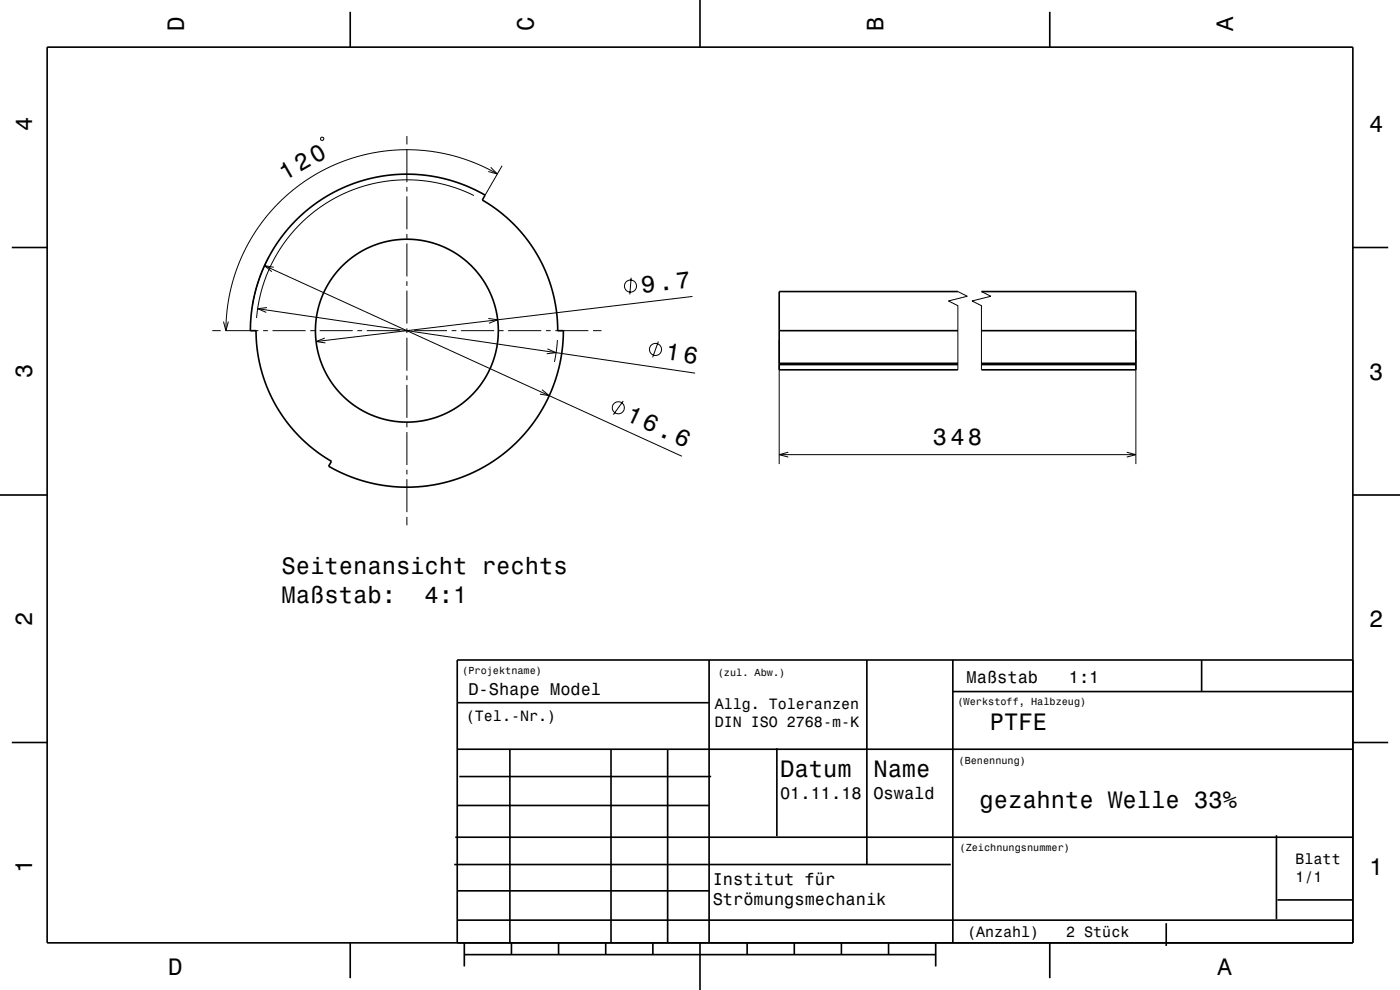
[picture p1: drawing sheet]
<svg xmlns="http://www.w3.org/2000/svg" width="297mm" height="210mm" viewBox="0 0 297 210" stroke-linecap="round" stroke-linejoin="round" font-family="sans-serif">
<g fill="none" stroke="#000" stroke-width=".21">
<path d="M68.1 29.2h.5v.5h-.5zM86.3 28.9v1.7M86.3 31.6v7M86.3 39.6v1M104.1 35.5l1.4 1.4-1.9-.5M105.5 36.9l-4.2-2.1-5-1.7-5.1-1-5.3-.3-5 .3-4.9 1.1-4.4 1.5-4.7 2.3-4.2 2.9-3.7 3.3-3.4 4-2.5 3.7-2.2 4.5-1.6 4.7-1.1 5.2-.3 4.8M106.5 35.2l-3.6 6.2M56.1 56.4l88.5 40.4M57 54.6l-1.2 2.4-1 2.6-1.2 5M58.1 56.7l-2-.3 1.6 1.2M86.3 41.6v7M86.3 49.6v1"/>
<path d="M86.3 51.6v7M86.3 59.6v1M100.6 41.5l-3.7-1.6-3.6-1-4-.6-3.7-.1-4 .3-3.7 .8-3.5 1.2-3.6 1.7-3.2 2-3.1 2.5-2.7 2.9-2.4 3.2-2 3.5-1.4 3.5-1 3.9-.6 3.8M133.9 58.9l-.3 3.6M45 70.1h1.8M47.4 68.2l.5 1.9 .5-1.9M47.8 70.1h7M54.7 65.5l92.8 13.7M55.8 70.1h1M56.6 65.2l-1.9 .3 1.8 .8M57.8 70.1h7M65.8 70.1h1"/>
<path d="M67.8 70.1h7M68.9 71.7l-1.8 .7 1.9 .3M75.8 70.1h1M77.8 70.1h7M85.8 70.1h1M86.3 61.6v7M86.3 69.6v1M86.3 71.6v7M86.3 79.6v1M87.8 70.1h7M95.8 70.1h1M97.8 70.1h7"/>
<path d="M103.6 67.6l2 .2-1.9 .8M105.8 70.1h1M107.8 70.1h7M115.8 70.1h1M116.1 74l1.9 .8-2 .2M117.8 70.1h7M118.3 72.1l-.7 4.7M125.8 70.1h1.8M139.7 72.4l-1.2 3.4M146.9 62.9l-79.8 9.5M165.3 72.1v26.3M203.2 61.8l2 1-4 1 2 1v13.6"/>
<path d="M208.2 61.8l2 1-4 1 2 1v13.6M241 72.1v26.3M86.3 81.6v7M86.3 89.6v1M86.3 91.6v7M86.3 99.6v1M115 82.7l1.5 1.2-2-.3M132.2 85.1l-2.1 2.8M165.3 96.4h75.7M167.2 95.9l-1.9 .5 1.9 .6M239 95.9l2 .5-2 .6M86.3 101.6v7"/>
<path d="M86.3 109.6v1.8"/>
<circle cx="133.8" cy="60.7" r="1.28"/>
<circle cx="139.1" cy="74.1" r="1.28"/>
<circle cx="131.2" cy="86.5" r="1.28"/>
</g>
<g fill="none" stroke="#000" stroke-width=".35">
<path d="M10 10h277v190h-277zM74.3 2.5v7.5M148.5 0v10M222.7 2.5v7.5M2.5 52.5h7.5M62.8 46.7l2-1.9 2.2-1.7 4.5-2.7 4.9-1.9 2.6-.7 2.7-.5 3-.3h3l5.2 .6 5 1.4 2.8 1.2 2.2 1.2-.6 1 3.6 2.4 3 2.6 2.6 3 2.5 3.7 1.9 3.9 1.4 4 .7 3.9 .3 4.2h1.2l-.1 3.3-.5 3.2-.8 3.2-1.1 3-1.4 3-1.7 2.8-1.9 2.6-2.4 2.6-3.8 3.2-2.3 1.5-2.6 1.5-4.9 1.9-2.4 .6-2.9 .6-2.8 .2h-2.7l-5.2-.6-2.9-.7-2.4-.8-2.5-1-2.5-1.3 .6-1-3.7-2.6-3-2.6-2.8-3.2-2.2-3.4-2-4-1.2-3.8-.8-4.2-.3-4h-1.2l.2-3 .5-3.4 .7-3.2 1.1-3.1 1.4-2.9 1.7-2.8 2.1-2.8zM287 52.5h7.5M165.3 77.1h37.9M165.3 77.3h37.9M165.3 70.1h37.9M203.2 61.8h-37.9v16.6h37.9M208.2 77.1h32.8"/>
<path d="M208.2 61.8h32.8v16.6h-32.8M208.2 77.3h32.8M208.2 70.1h32.8M0 105h10M287 105h10M150.4 140v60M183.9 140v43.4M202.1 140v60M254.9 140v6.7M287 140h-190v60M2.5 157.5h7.5M97 158.9h190"/>
<path d="M97 149.1h53.4M108.2 158.9v41.1M129.6 158.9v41.1M141.6 158.9v41.1M164.8 158.7v18.7M202.1 146.7h84.9M287 157.5h7.5M96.6 177.6h190.4M97 170.9h53.4M97.4 164.7h53.5M270.8 177.2v17.8M96.4 183.4h105.3"/>
<path d="M97 195.2h190M97 189h53.4M247.4 195.8v4.8M271 190.9h16M74.3 200v7.5M98.5 202.5h100M98.5 200v5M108.5 200v2.5M118.5 200v2.5M128.5 200v2.5M138.5 200v2.5M148.5 200v10"/>
<path d="M158.5 200v2.5M168.5 200v2.5M178.5 200v2.5M188.5 200v2.5M198.5 200v5M222.7 200v7.5"/>
<circle cx="86.3" cy="70.1" r="19.4"/>
</g>
<g font-size="5.1">
<text x="60.5" y="38.4" transform="rotate(-30 60.5 38.4)">120</text>
<text x="141.1" y="76.2" transform="rotate(9 141.1 76.2)">16</text>
<text x="132.5" y="89" transform="rotate(25 132.5 89)">16.6</text>
</g>
<g font-size="5">
<text x="39" y="6.5" transform="rotate(-90 39 6.5)">D</text>
<text x="113.2" y="6.5" transform="rotate(-90 113.2 6.5)">C</text>
<text x="187.4" y="6.5" transform="rotate(-90 187.4 6.5)">B</text>
<text x="261.6" y="6.5" transform="rotate(-90 261.6 6.5)">A</text>
<text x="6.8" y="27.8" transform="rotate(-90 6.8 27.8)">4</text>
<text x="290.5" y="28.1">4</text>
<text x="136.2" y="62.2" transform="rotate(-7 136.2 62.2)">9.7</text>
<text x="6.8" y="80.3" transform="rotate(-90 6.8 80.3)">3</text>
<text x="290.5" y="80.6">3</text>
<text x="197.9" y="94.4">348</text>
<text x="59.7" y="121.8">Seitenansicht rechts</text>
<text x="59.7" y="127.9">Maßstab:</text>
<text x="90.1" y="127.9">4:1</text>
<text x="6.8" y="132.8" transform="rotate(-90 6.8 132.8)">2</text>
<text x="290.5" y="133.1">2</text>
<text x="210" y="154.9">PTFE</text>
<text x="165.5" y="164.8">Datum</text>
<text x="185.3" y="164.8">Name</text>
<text x="207.8" y="171.4">gezahnte Welle 33%</text>
<text x="6.8" y="185.3" transform="rotate(-90 6.8 185.3)">1</text>
<text x="290.5" y="185.6">1</text>
<text x="35.7" y="206.8">D</text>
<text x="258.3" y="206.8">A</text>
</g>
<g font-size="3.6">
<text x="99.4" y="147.5">D-Shape Model</text>
<text x="205.1" y="145">Maßstab</text>
<text x="226.7" y="145">1:1</text>
<text x="165.5" y="169.4">01.11.18</text>
<text x="185.3" y="169.4">Oswald</text>
<text x="151.2" y="187.7">Institut für</text>
<text x="151.2" y="192">Strömungsmechanik</text>
</g>
<g font-size="3.2">
<text x="98.8" y="152.8">(Tel.-Nr.)</text>
<text x="151.6" y="150.3">Allg. Toleranzen</text>
<text x="151.6" y="154.2">DIN ISO 2768-m-K</text>
<text x="274.9" y="183.3">Blatt</text>
<text x="274.9" y="187.1">1/1</text>
<text x="205.1" y="198.8">(Anzahl)</text>
<text x="226.2" y="198.8">2 Stück</text>
</g>
<g font-size="2.2">
<text x="98.1" y="142.9">(Projektname)</text>
<text x="152.3" y="143.4">(zul. Abw.)</text>
<text x="203.1" y="149.5">(Werkstoff, Halbzeug)</text>
<text x="203.3" y="162.1">(Benennung)</text>
<text x="203.6" y="180.6">(Zeichnungsnummer)</text>
</g>
</svg>
